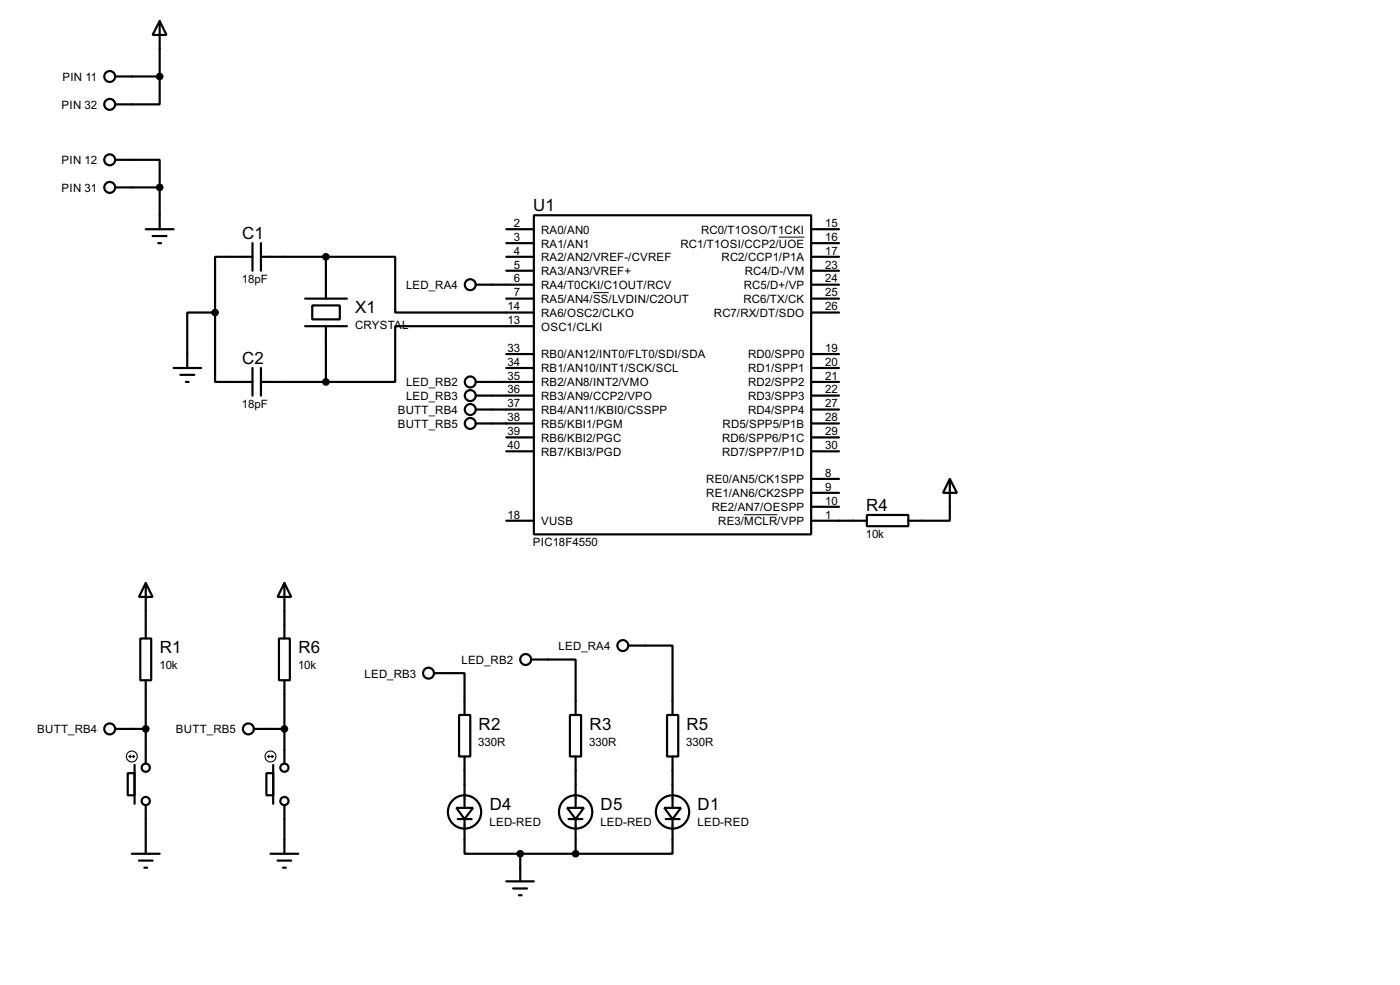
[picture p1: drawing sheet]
<svg xmlns="http://www.w3.org/2000/svg" width="256mm" height="180mm" viewBox="0 0 256 180" stroke-linecap="round" stroke-linejoin="round" font-family="sans-serif">
<g fill="none" stroke="#000" stroke-width=".4">
<path d="M21.1 14h8.2M29.3 3.9l1.2 2.5h-2.5zM29.3 14v5.1h-8.2M29.3 3.9v10.1M21.1 29.3h8.2v5M21.1 34.3h8.2M29.3 34.3v7.7M97.8 39.4h50.8v58.4h-50.8zM26.7 42h5.1M28 43.2h2.5M29 44.5h.5M39.4 57.2v12.7h6.9"/>
<path d="M39.4 57.2h-5.1v10.2M46.3 47h-6.9v10.2M46.3 44.5v5.1M47.8 47h11.9M47.8 44.5v5.1M55.9 54.7h7.7M55.9 59.7h7.7M57.2 55.9h5.1v2.6h-5.1zM59.7 47h12.7v10.2h25.4M59.7 47v7.7M59.7 59.7v10.2M87.2 52.1h10.6"/>
<path d="M92.8 47h5M92.8 42h5M92.8 44.5h5M92.8 49.6h5M92.8 54.7h5M97.8 59.7h-25.4v10.2h-12.7M148.6 47h5.1M148.6 52.1h5.1M148.6 42h5.1M148.6 44.5h5.1M148.6 49.6h5.1M148.6 54.7h5.1"/>
<path d="M148.6 57.2h5.1M31.8 67.4h5.1M33.1 68.6h2.5M34.1 69.9h.5M46.3 67.4v5M47.8 69.9h11.9M47.8 67.4v5M87.2 69.9h10.6M87.2 72.4h10.6M87.2 75h10.6M87.2 77.5h10.6M92.8 64.8h5"/>
<path d="M92.8 67.4h5M148.6 69.9h5.1M148.6 72.4h5.1M148.6 75h5.1M148.6 77.5h5.1M148.6 64.8h5.1M148.6 67.4h5.1M92.8 95.3h5M92.8 80.1h5M92.8 82.6h5M148.6 95.3h10.2M148.6 80.1h5.1"/>
<path d="M148.6 82.6h5.1M148.6 87.7h5.1M148.6 90.2h5.1M148.6 92.8h5.1M158.8 94.3h7.6v2h-7.6zM174 87.7l1.3 2.5h-2.5zM174 87.7v7.6h-7.6M25.7 116.9h2v7.6h-2zM26.7 106.7l1.3 2.6h-2.5zM26.7 106.7v10.2M51.1 116.9h2v7.6h-2zM52.1 106.7l1.3 2.6h-2.5z"/>
<path d="M52.1 106.7v10.2M115.1 118.2h8.1v12.7M21.1 133.4h5.6M26.7 124.5v15.3M46.5 133.4h5.6M52.1 124.5v15.3M79.6 123.2h5.5v7.7M84.1 130.9h2.1v7.6h-2.1zM85.1 138.5v9.4M97.3 120.7h8.2v10.2M104.4 130.9h2.1v7.6h-2.1zM105.5 138.5v9.4"/>
<path d="M122.2 130.9h2.1v7.6h-2.1zM123.2 138.5v9.4M23.4 141.5h1.3v4.1h-1.3zM24.2 156.3h5.1M24.7 140v7.1M25.5 157.5h2.5M26.5 158.8h.5M26.7 147.4v8.9M48.8 141.5h1.3v4.1h-1.3zM49.6 156.3h5.1M50.1 140v7.1M50.9 157.5h2.5"/>
<path d="M51.9 158.8h.5M52.1 147.4v8.9M83.6 147.9h3.1l-1.6 2zM83.9 149.9h2.5M85.1 149.9v6.4h10.2M95.3 156.3v5M95.3 156.3h10.2M103.9 147.9h3.1l-1.5 2zM104.2 149.9h2.5M105.5 149.9v6.4M121.7 147.9h3.1l-1.6 2zM122 149.9h2.5"/>
<path d="M123.2 149.9v6.4h-17.7M92.8 161.3h5M94 162.6h2.6M95.1 163.9h.5"/>
<circle cx="20.1" cy="19.1" r="1"/>
<circle cx="20.1" cy="14" r="1"/>
<circle cx="20.1" cy="34.3" r="1"/>
<circle cx="20.1" cy="29.3" r="1"/>
<circle cx="86.1" cy="52.1" r="1"/>
<circle cx="86.1" cy="75" r="1"/>
<circle cx="86.1" cy="69.9" r="1"/>
<circle cx="86.1" cy="77.5" r="1"/>
<circle cx="86.1" cy="72.4" r="1"/>
<circle cx="114.1" cy="118.2" r="1"/>
<circle cx="20.1" cy="133.4" r="1"/>
<circle cx="45.5" cy="133.4" r="1"/>
<circle cx="78.5" cy="123.2" r="1"/>
<circle cx="96.3" cy="120.7" r="1"/>
<circle cx="26.7" cy="140.5" r=".75"/>
<circle cx="26.7" cy="146.6" r=".75"/>
<circle cx="52.1" cy="146.6" r=".75"/>
<circle cx="52.1" cy="140.5" r=".75"/>
<circle cx="85.1" cy="148.6" r="3.1"/>
<circle cx="105.4" cy="148.6" r="3.1"/>
<circle cx="123.2" cy="148.6" r="3.1"/>
</g>
<path d="M108.6 53.6h2.9M142.7 43.4h4.7M136.3 94.2h6.1" fill="none" stroke="#000" stroke-width=".18"/>
<g fill="#000" stroke="#000" stroke-width=".4">
<circle cx="29.2" cy="14" r=".5"/>
<circle cx="29.2" cy="34.3" r=".5"/>
<circle cx="39.4" cy="57.2" r=".5"/>
<circle cx="59.7" cy="47" r=".5"/>
<circle cx="59.7" cy="69.9" r=".5"/>
<circle cx="26.7" cy="133.4" r=".5"/>
<circle cx="52.1" cy="133.4" r=".5"/>
<circle cx="95.3" cy="156.3" r=".5"/>
<circle cx="105.4" cy="156.3" r=".5"/>
</g>
<g fill="none" stroke="#000" stroke-width=".2">
<path d="M23.7 138.5h1M23.7 138.5l.2 .2M23.9 138.2l-.2 .3M24.4 138.2l.3 .3M24.7 138.5l-.3 .2M49.1 138.5h1M49.1 138.5l.2 .2M49.3 138.2l-.2 .3M49.8 138.2l.3 .3M50.1 138.5l-.3 .2"/>
<circle cx="24.1" cy="138.5" r="1"/>
<circle cx="49.5" cy="138.5" r="1"/>
</g>
<g font-size="3.5">
<text x="97.7" y="38.6">U1</text>
<text x="44.4" y="43.7">C1</text>
<text x="65.1" y="57.4">X1</text>
<text x="44.4" y="66.6">C2</text>
<text x="158.7" y="93.5">R4</text>
<text x="29.3" y="119.6">R1</text>
<text x="54.7" y="119.6">R6</text>
<text x="87.7" y="133.6">R2</text>
<text x="108" y="133.6">R3</text>
<text x="125.8" y="133.6">R5</text>
<text x="89.7" y="148.3">D4</text>
<text x="110" y="148.3">D5</text>
<text x="127.8" y="148.3">D1</text>
</g>
<g font-size="2.4">
<text x="11.4" y="14.8">PIN 11</text>
<text x="11.3" y="19.9">PIN 32</text>
<text x="11.3" y="30">PIN 12</text>
<text x="11.3" y="35.1">PIN 31</text>
<text x="94.2" y="41.6">2</text>
<text x="151.2" y="41.6">15</text>
<text x="94.2" y="44.1">3</text>
<text x="94.2" y="46.6">4</text>
<text x="99.1" y="42.7">RA0/AN0</text>
<text x="99.1" y="45.3">RA1/AN1</text>
<text x="99.1" y="47.8">RA2/AN2/VREF-/CVREF</text>
<text x="124.6" y="45.3">RC1/T1OSI/CCP2/UOE</text>
<text x="128.4" y="42.7">RC0/T1OSO/T1CKI</text>
<text x="132.2" y="47.8">RC2/CCP1/P1A</text>
<text x="151.2" y="44.1">16</text>
<text x="151.2" y="46.6">17</text>
<text x="44.3" y="51.8">18pF</text>
<text x="74.4" y="52.9">LED_RA4</text>
<text x="94.2" y="49.2">5</text>
<text x="94.2" y="51.7">6</text>
<text x="99.1" y="50.4">RA3/AN3/VREF+</text>
<text x="99.1" y="52.9">RA4/T0CKI/C1OUT/RCV</text>
<text x="136.2" y="52.9">RC5/D+/VP</text>
<text x="136.4" y="50.4">RC4/D-/VM</text>
<text x="151.2" y="49.2">23</text>
<text x="151.2" y="51.7">24</text>
<text x="93" y="56.8">14</text>
<text x="93" y="59.3">13</text>
<text x="94.2" y="54.3">7</text>
<text x="99.1" y="55.4">RA5/AN4/SS/LVDIN/C2OUT</text>
<text x="99.1" y="58">RA6/OSC2/CLKO</text>
<text x="130.8" y="58">RC7/RX/DT/SDO</text>
<text x="136.2" y="55.4">RC6/TX/CK</text>
<text x="151.2" y="54.3">25</text>
<text x="151.2" y="56.8">26</text>
<text x="65" y="60.3">CRYSTAL</text>
<text x="93" y="64.4">33</text>
<text x="99.1" y="60.5">OSC1/CLKI</text>
<text x="99.1" y="65.6">RB0/AN12/INT0/FLT0/SDI/SDA</text>
<text x="137" y="65.6">RD0/SPP0</text>
<text x="151.2" y="64.4">19</text>
<text x="74.4" y="70.7">LED_RB2</text>
<text x="93" y="67">34</text>
<text x="93" y="69.5">35</text>
<text x="93" y="72">36</text>
<text x="99.1" y="68.1">RB1/AN10/INT1/SCK/SCL</text>
<text x="99.1" y="70.7">RB2/AN8/INT2/VMO</text>
<text x="137" y="68.1">RD1/SPP1</text>
<text x="137" y="70.7">RD2/SPP2</text>
<text x="151.2" y="67">20</text>
<text x="151.2" y="69.5">21</text>
<text x="151.2" y="72">22</text>
<text x="44.3" y="74.6">18pF</text>
<text x="72.9" y="75.8">BUTT_RB4</text>
<text x="74.4" y="73.2">LED_RB3</text>
<text x="93" y="74.6">37</text>
<text x="93" y="77.1">38</text>
<text x="99.1" y="73.2">RB3/AN9/CCP2/VPO</text>
<text x="99.1" y="75.8">RB4/AN11/KBI0/CSSPP</text>
<text x="137" y="73.2">RD3/SPP3</text>
<text x="137" y="75.8">RD4/SPP4</text>
<text x="151.2" y="74.6">27</text>
<text x="151.2" y="77.1">28</text>
<text x="72.9" y="78.3">BUTT_RB5</text>
<text x="93" y="79.7">39</text>
<text x="93" y="82.2">40</text>
<text x="99.1" y="78.3">RB5/KBI1/PGM</text>
<text x="99.1" y="80.8">RB6/KBI2/PGC</text>
<text x="99.1" y="83.4">RB7/KBI3/PGD</text>
<text x="132.3" y="80.8">RD6/SPP6/P1C</text>
<text x="132.3" y="83.4">RD7/SPP7/P1D</text>
<text x="132.4" y="78.3">RD5/SPP5/P1B</text>
<text x="151.2" y="79.7">29</text>
<text x="151.2" y="82.2">30</text>
<text x="129.4" y="88.5">RE0/AN5/CK1SPP</text>
<text x="151.2" y="87.3">8</text>
<text x="151.2" y="89.8">9</text>
<text x="93" y="94.9">18</text>
<text x="129.4" y="91">RE1/AN6/CK2SPP</text>
<text x="130.4" y="93.6">RE2/AN7/OESPP</text>
<text x="151.2" y="92.4">10</text>
<text x="151.2" y="94.9">1</text>
<text x="97.6" y="100">PIC18F4550</text>
<text x="99.1" y="96.1">VUSB</text>
<text x="131.6" y="96.1">RE3/MCLR/VPP</text>
<text x="158.6" y="98.5">10k</text>
<text x="102.3" y="119">LED_RA4</text>
<text x="29.2" y="122.5">10k</text>
<text x="54.6" y="122.5">10k</text>
<text x="66.8" y="124">LED_RB3</text>
<text x="84.5" y="121.5">LED_RB2</text>
<text x="6.8" y="134.2">BUTT_RB4</text>
<text x="32.2" y="134.2">BUTT_RB5</text>
<text x="87.6" y="136.5">330R</text>
<text x="107.9" y="136.5">330R</text>
<text x="125.7" y="136.5">330R</text>
<text x="89.7" y="151.2">LED-RED</text>
<text x="110" y="151.2">LED-RED</text>
<text x="127.8" y="151.2">LED-RED</text>
</g>
</svg>
